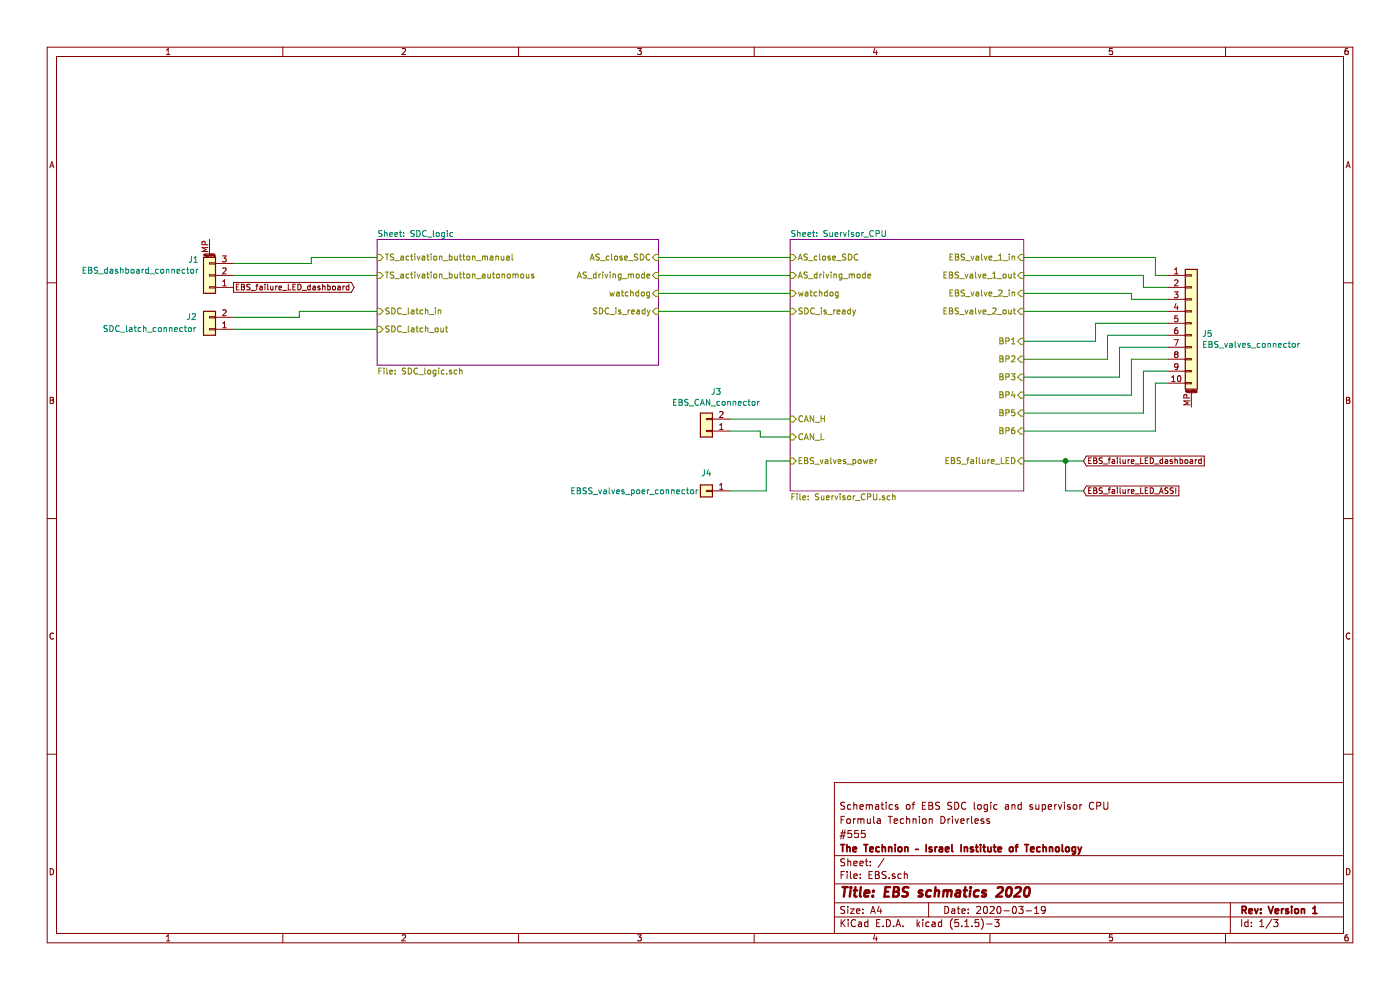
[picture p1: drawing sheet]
EESchema Schematic File Version 4
EELAYER 30 0
EELAYER END
$Descr A4 11693 8268
encoding utf-8
Sheet 1 3
Title "EBS schmatics 2020"
Date "2020-03-19"
Rev "Version 1"
Comp "The Technion – Israel Institute of Technology"
Comment1 "#555"
Comment2 "Formula Technion Driverless"
Comment3 "Schematics of EBS SDC logic and supervisor CPU"
Comment4 ""
$EndDescr
$Sheet
S 3150 2000 2350 1050
U 5E736F97
F0 "SDC_logic" 50
F1 "SDC_logic.sch" 50
F2 "AS_close_SDC" I R 5500 2150 50 
F3 "TS_activation_button_manual" I L 3150 2150 50 
F4 "TS_activation_button_autonomous" I L 3150 2300 50 
F5 "AS_driving_mode" I R 5500 2300 50 
F6 "SDC_is_ready" I R 5500 2600 50 
F7 "watchdog" I R 5500 2450 50 
F8 "SDC_latch_in" I L 3150 2600 50 
F9 "SDC_latch_out" I L 3150 2750 50 
$EndSheet
$Sheet
S 6600 2000 1950 2100
U 5E736EA7
F0 "Suervisor_CPU" 50
F1 "Suervisor_CPU.sch" 50
F2 "CAN_H" I L 6600 3500 50 
F3 "CAN_L" I L 6600 3650 50 
F4 "EBS_valve_1_in" I R 8550 2150 50 
F5 "EBS_valve_2_in" I R 8550 2450 50 
F6 "BP1" I R 8550 2850 50 
F7 "BP2" I R 8550 3000 50 
F8 "BP3" I R 8550 3150 50 
F9 "BP4" I R 8550 3300 50 
F10 "BP5" I R 8550 3450 50 
F11 "BP6" I R 8550 3600 50 
F12 "AS_close_SDC" I L 6600 2150 50 
F13 "SDC_is_ready" I L 6600 2600 50 
F14 "watchdog" I L 6600 2450 50 
F15 "AS_driving_mode" I L 6600 2300 50 
F16 "EBS_failure_LED" I R 8550 3850 50 
F17 "EBS_valves_power" I L 6600 3850 50 
F18 "EBS_valve_1_out" I R 8550 2300 50 
F19 "EBS_valve_2_out" I R 8550 2600 50 
$EndSheet
Wire Wire Line
	5500 2150 6600 2150
Wire Wire Line
	6600 2300 5500 2300
Wire Wire Line
	5500 2450 6600 2450
Wire Wire Line
	6600 2600 5500 2600
$Comp
L Connector_Generic_MountingPin:Conn_01x10_MountingPin J5
U 1 1
P 9950 2700
F 0 "J5" H 10038 2614 50  0000 L CNN
F 1 "EBS_valves_connector" H 10038 2523 50  0000 L CNN
F 2 "" H 9950 2700 50  0001 C CNN
F 3 "~" H 9950 2700 50  0001 C CNN
	1    9950 2700
	1    0    0    -1  
$EndComp
Wire Wire Line
	8550 2150 9650 2150
Wire Wire Line
	8550 2300 9550 2300
Wire Wire Line
	9550 2300 9550 2400
Wire Wire Line
	9550 2400 9750 2400
Wire Wire Line
	8550 2450 9450 2450
Wire Wire Line
	9650 2300 9750 2300
Wire Wire Line
	9650 2150 9650 2300
Wire Wire Line
	8550 2600 9750 2600
Wire Wire Line
	9750 2500 9450 2500
Wire Wire Line
	9450 2500 9450 2450
Wire Wire Line
	9750 3200 9650 3200
Wire Wire Line
	9650 3200 9650 3600
Wire Wire Line
	9650 3600 8550 3600
Wire Wire Line
	9750 3100 9550 3100
Wire Wire Line
	9550 3100 9550 3450
Wire Wire Line
	9550 3450 8550 3450
Wire Wire Line
	9750 3000 9450 3000
Wire Wire Line
	9450 3000 9450 3300
Wire Wire Line
	9450 3300 8550 3300
Wire Wire Line
	8550 3150 9350 3150
Wire Wire Line
	9350 3150 9350 2900
Wire Wire Line
	9350 2900 9750 2900
Wire Wire Line
	9750 2800 9250 2800
Wire Wire Line
	9250 2800 9250 3000
Wire Wire Line
	9250 3000 8550 3000
Wire Wire Line
	8550 2850 9150 2850
Wire Wire Line
	9150 2850 9150 2700
Wire Wire Line
	9150 2700 9750 2700
Wire Wire Line
	8550 3850 8900 3850
Text GLabel 9050 3850 2    47   Input ~ 0
EBS_failure_LED_dashboard
Text GLabel 9050 4100 2    47   Input ~ 0
EBS_failure_LED_ASSI
Wire Wire Line
	9050 4100 8900 4100
Wire Wire Line
	8900 4100 8900 3850
Connection ~ 8900 3850
Wire Wire Line
	8900 3850 9050 3850
$Comp
L Connector_Generic_MountingPin:Conn_01x03_MountingPin J1
U 1 1
P 1750 2300
F 0 "J1" H 1838 2172 50  0000 L CNN
F 1 "EBS_dashboard_connector" H 1838 2263 50  0000 L CNN
F 2 "" H 1750 2300 50  0001 C CNN
F 3 "~" H 1750 2300 50  0001 C CNN
	1    1750 2300
	-1   0    0    1   
$EndComp
Text GLabel 1950 2400 2    47   Output ~ 0
EBS_failure_LED_dashboard
Wire Wire Line
	1950 2200 2600 2200
Wire Wire Line
	2600 2200 2600 2150
Wire Wire Line
	2600 2150 3150 2150
Wire Wire Line
	3150 2300 1950 2300
$Comp
L Connector_Generic:Conn_01x02 J3
U 1 1
P 5900 3600
F 0 "J3" H 5818 3275 50  0000 C CNN
F 1 "EBS_CAN_connector" H 5818 3366 50  0000 C CNN
F 2 "" H 5900 3600 50  0001 C CNN
F 3 "~" H 5900 3600 50  0001 C CNN
	1    5900 3600
	-1   0    0    1   
$EndComp
$Comp
L Connector_Generic:Conn_01x01 J4
U 1 1
P 5900 4100
F 0 "J4" H 5900 4250 50  0000 C CNN
F 1 "EBSS_valves_poer_connector" H 6500 4100 50  0000 C CNN
F 2 "" H 5900 4100 50  0001 C CNN
F 3 "~" H 5900 4100 50  0001 C CNN
	1    5900 4100
	-1   0    0    -1  
$EndComp
$Comp
L Connector_Generic:Conn_01x02 J2
U 1 1
P 1750 2750
F 0 "J2" H 1900 2650 50  0000 C CNN
F 1 "SDC_latch_connector" H 2250 2750 50  0000 C CNN
F 2 "" H 1750 2750 50  0001 C CNN
F 3 "~" H 1750 2750 50  0001 C CNN
	1    1750 2750
	-1   0    0    1   
$EndComp
Wire Wire Line
	1950 2750 3150 2750
Wire Wire Line
	3150 2600 2500 2600
Wire Wire Line
	2500 2600 2500 2650
Wire Wire Line
	2500 2650 1950 2650
Wire Wire Line
	6100 3500 6600 3500
Wire Wire Line
	6600 3650 6350 3650
Wire Wire Line
	6350 3650 6350 3600
Wire Wire Line
	6350 3600 6100 3600
Wire Wire Line
	6600 3850 6400 3850
Wire Wire Line
	6400 3850 6400 4100
Wire Wire Line
	6400 4100 6100 4100
$EndSCHEMATC
